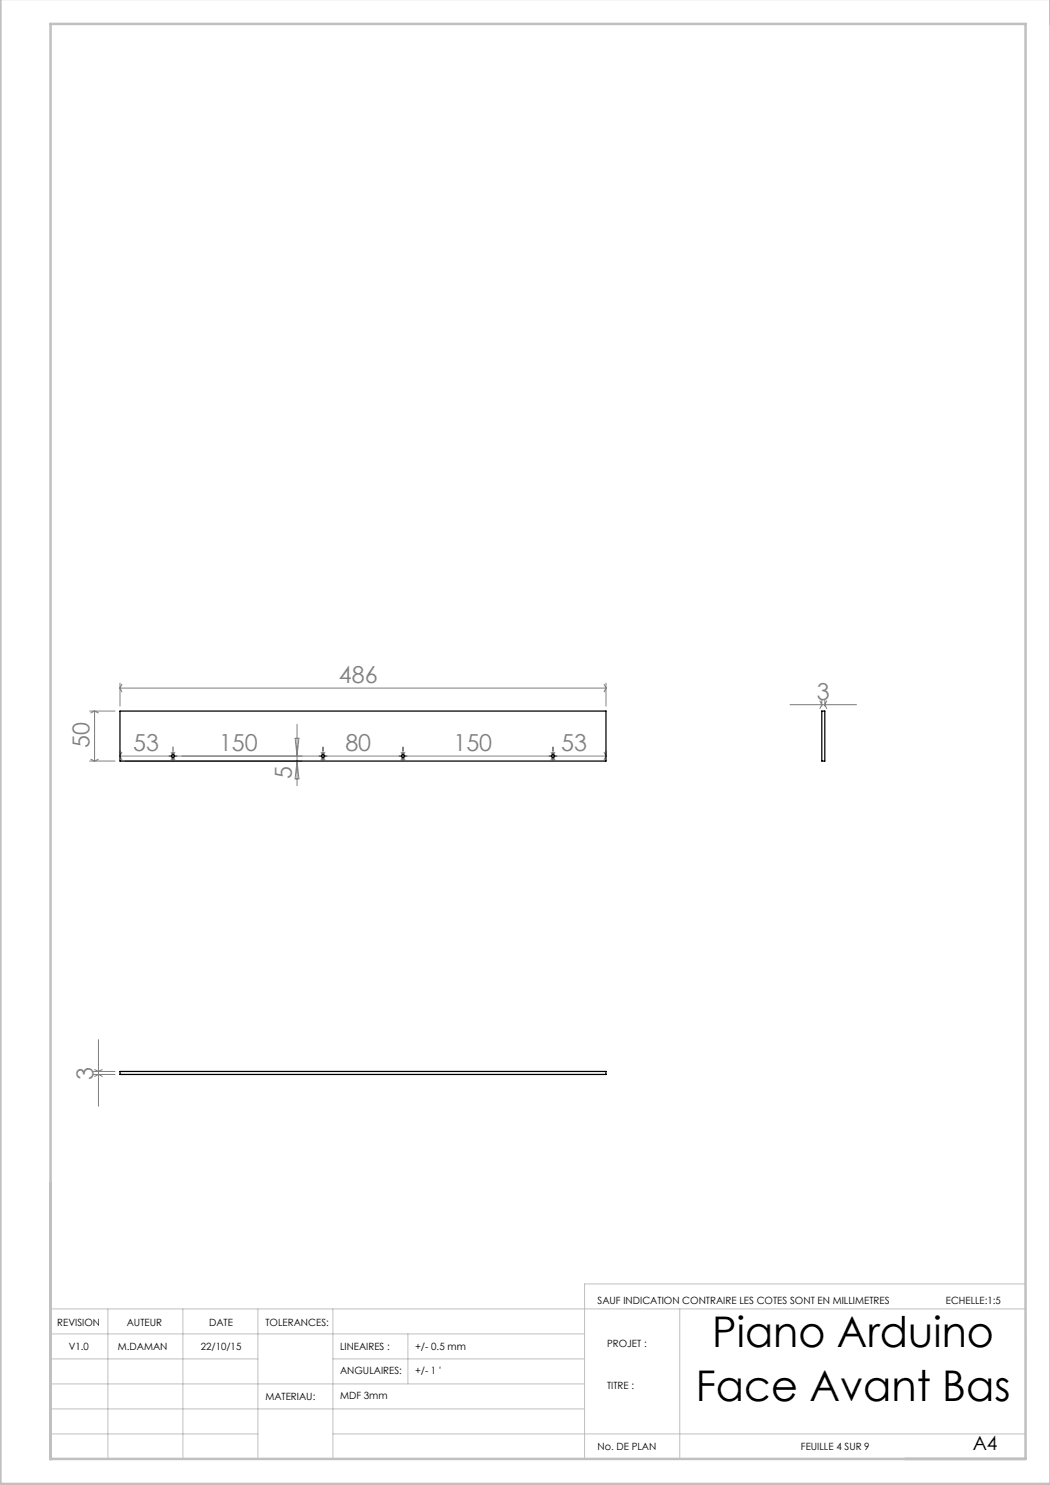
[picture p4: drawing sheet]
<svg xmlns="http://www.w3.org/2000/svg" width="210mm" height="297mm" viewBox="0 0 210 297" stroke-linecap="round" stroke-linejoin="round" font-family="sans-serif">
<g fill="none" stroke="#000" stroke-width=".2" stroke-dasharray="30.5 1.3 1.3 1.3">
<path d="M34.1 151.2h-.3M34.6 150.7v-.3M34.6 151.7v.3M35.1 151.2h.3M64.1 151.2h-.3M64.6 150.7v-.3M64.6 151.7v.3M65.1 151.2h.3M80.1 151.2h-.3M80.6 150.7v-.3M80.6 151.7v.3M81.1 151.2h.3"/>
<path d="M110.1 151.2h-.3M110.6 150.7v-.3M110.6 151.7v.3M111.1 151.2h.3"/>
</g>
<path d="M34.1 151.2h1M34.6 150.7v1M64.1 151.2h1M64.6 150.7v1M80.1 151.2h1M80.6 150.7v1M110.1 151.2h1M110.6 150.7v1" fill="none" stroke="#000" stroke-width=".2"/>
<g fill="none" stroke="#c0c0c0" stroke-width=".2">
<path d="M205.1 256.8h-88.2v35M10.1 261.8h195M10.1 271.8h41.5M10.1 276.8h106.8M10.1 266.8h106.8M21.6 261.8v30M36.6 261.8v30M51.6 261.8v30M66.6 271.8h50.3M66.6 261.8v30M81.6 266.8v10M135.9 261.8v30"/>
<path d="M205.1 267.4v5M10.1 291.8h195M10.1 281.8h106.8M10.1 286.8h41.5M66.6 286.8h138.5"/>
</g>
<path d="M.1 -.1v296.9h210M10.1 291.8h195v-287h-195v287.1" fill="none" stroke="#c0c0c0" stroke-width=".5"/>
<g fill="none" stroke="#808080" stroke-width=".2">
<path d="M24 136.6v4.6M24 137.6h97.2M24 137.6l.4 .8M24.4 136.9l-.4 .7M120.8 136.9l.4 .7M121.2 136.6v4.6M121.2 137.6l-.4 .8M164.4 139.9v1.3M165 139.9v1.3M17.9 142.2h5.1M17.9 152.2h5.1M18.2 151.8l.7 .4"/>
<path d="M18.9 142.2v10M18.9 142.2l.8 .4M18.9 142.2l-.7 .4M19.7 151.8l-.8 .4M24 150.2v1M24 151.2h97.2M24 151.2l.4 .8M24.4 150.5l-.4 .7M25 152.2h35.4M34.2 150.5l.8 1.5M34.6 149.4v.8M35 150.5l-.8 1.5"/>
<path d="M59 147.7h.8l-.4 3.5zM59.4 144.9v12.3M59.4 152.2l.4 3.6h-.8zM64.2 150.5l.8 1.5M64.6 149.4v.8M65 150.5l-.8 1.5M80.2 150.5l.8 1.5M80.6 149.4v.8M81 150.5l-.8 1.5M110.2 150.5l.8 1.5M110.6 149.4v.8M111 150.5l-.8 1.5"/>
<path d="M120.8 150.5l.4 .7M121.2 150.2v1M121.2 151.2l-.4 .8M158 140.9h13.3M164 140.2l.4 .7-.4 .8M165.3 140.2l-.3 .7 .3 .8M18.7 214.3h4.3M18.7 214.9h4.3M18.9 213.9l.8 .4 .8-.4M18.9 215.3l.8-.4 .8 .4M19.7 207.9v13.3"/>
</g>
<g fill="none" stroke="#000" stroke-width=".25">
<path d="M24 142.2h97.2v10h-97.2zM164.4 142.2h.6v10h-.6zM24 214.3h97.2v.6h-97.2z"/>
<circle cx="34.6" cy="151.2" r=".3"/>
<circle cx="64.6" cy="151.2" r=".3"/>
<circle cx="80.6" cy="151.2" r=".3"/>
<circle cx="110.6" cy="151.2" r=".3"/>
</g>
<g font-size="8.5">
<text x="142.5" y="269.4">Piano Arduino</text>
<text x="139.2" y="280.1">Face Avant Bas</text>
</g>
<g font-size="4.7" fill="#808080">
<text x="67.8" y="136.6">486</text>
<text x="163.4" y="139.9">3</text>
<text x="17.9" y="149.6" transform="rotate(-90 17.9 149.6)">50</text>
<text x="26.6" y="150.2">53</text>
<text x="43.8" y="150.2">150</text>
<text x="58.4" y="155.9" transform="rotate(-90 58.4 155.9)">5</text>
<text x="69.1" y="150.2">80</text>
<text x="90.7" y="150.2">150</text>
<text x="112.2" y="150.2">53</text>
<text x="18.7" y="215.9" transform="rotate(-90 18.7 215.9)">3</text>
</g>
<text font-size="3.9" x="194.6" y="290">A4</text>
<g font-size="2">
<text x="119.5" y="260.8">SAUF INDICATION CONTRAIRE LES COTES SONT EN MILLIMETRES</text>
<text x="189.2" y="260.8">ECHELLE:1:5</text>
<text x="11.5" y="265.2">REVISION</text>
<text x="13.7" y="269.9">V1.0</text>
<text x="23.5" y="269.9">M.DAMAN</text>
<text x="25.4" y="265.2">AUTEUR</text>
<text x="40.2" y="269.9">22/10/15</text>
<text x="41.8" y="265.2">DATE</text>
<text x="53.1" y="265.2">TOLERANCES:</text>
<text x="68" y="270">LINEAIRES :</text>
<text x="83" y="270">+/- 0.5 mm</text>
<text x="121.4" y="269.4">PROJET :</text>
<text x="68" y="274.8">ANGULAIRES:</text>
<text x="83" y="274.8">+/- 1 '</text>
<text x="53.1" y="280">MATERIAU:</text>
<text x="68" y="279.9">MDF 3mm</text>
<text x="121.4" y="277.8">TITRE :</text>
<text x="119.5" y="290">No. DE PLAN</text>
<text x="160.2" y="290">FEUILLE 4 SUR 9</text>
</g>
</svg>
